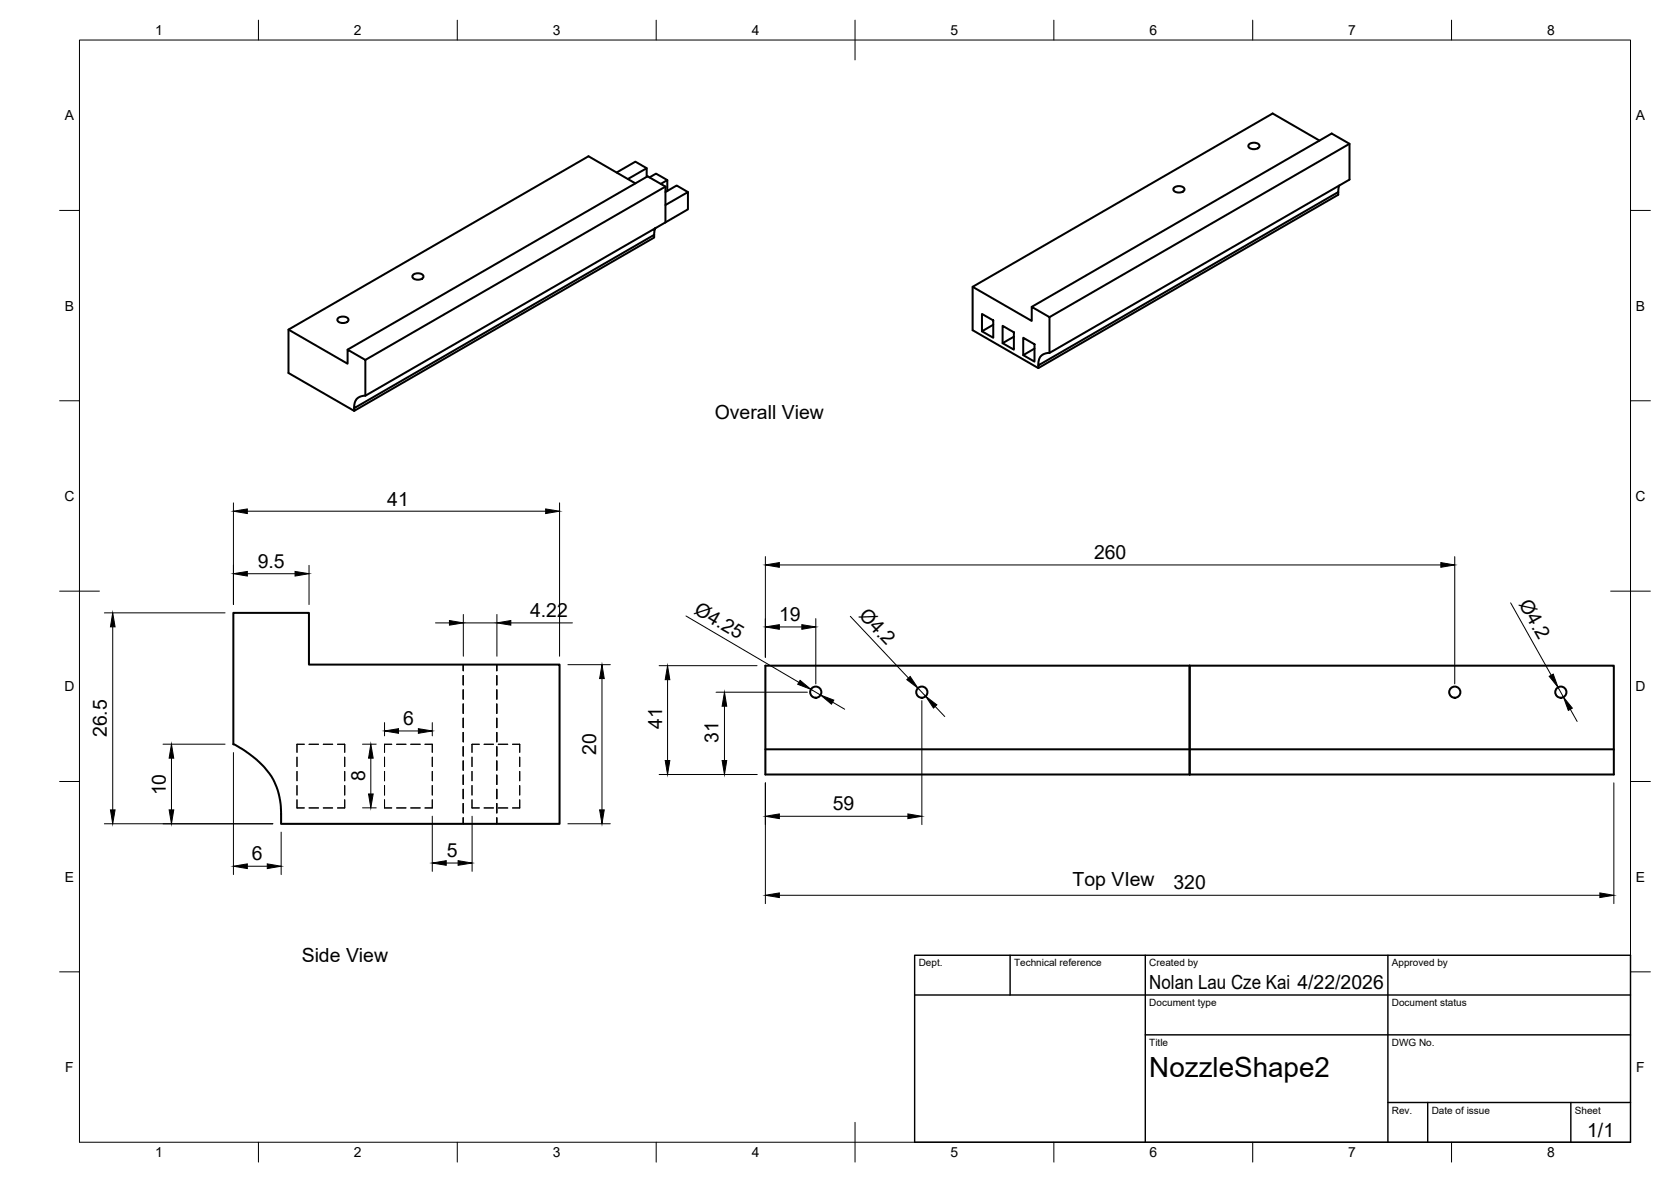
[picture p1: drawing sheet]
<svg xmlns="http://www.w3.org/2000/svg" width="420mm" height="297mm" viewBox="0 0 420 297" stroke-linecap="round" stroke-linejoin="round" font-family="sans-serif">
<!-- layer: Visible -->
<g fill="none" stroke="#000" stroke-width=".51">
<path d="M314 36.3a1.83 1.83 0 0 1 2.7 .3 1.57 1.57 0 0 1-2.7 .4l-.1-.4zM331.8 35.3l-11.8-6.8-75.4 43.6v10.9l16.5 9.5 75.4-43.6v-.6M339.3 36.1l-75.4 43.6M159.8 46.1l-11.8-6.8-75.5 43.5v10.9l16.5 9.6M162.6 44.4v-2.1l-4.7 2.7M162.6 42.3l-2.8-1.7-4.8 2.8M163.3 44.6l1.7-1 2.8 1.7M164.5 59v.7l-75.5 43.6v-.7M166.1 46.2l1.7-.9v2.7M167.3 55.9l-75.4 43.5-1.1 .2-.7 .3-.8 .9-.3 1.8 75.5-43.6 .2-1.6M167.3 55.9v-9l-4.5-2.6-75.4 43.6M167.3 51.5l5.7-3.2v4.3l-5.7 3.3"/>
<path d="M167.3 48.3l2.8-1.7 2.9 1.7M167.3 46.9l-75.4 43.6M295.2 47.2a1.83 1.83 0 0 1 2.6 .3 1.57 1.57 0 0 1-2.6 .4l-.2-.4zM336.5 48.3l-75.4 43.5 .2-1.6 .3-.6 .6-.5 1.7-.4 75.4-43.6v-9l-4.5-2.5-75.4 43.5M336.7 46.6l-.2 1.7M103.8 69.1a1.83 1.83 0 0 1 2.7 .3 1.57 1.57 0 0 1-2.7 .5l-.1-.5zM244.6 72.1l14.8 8.6v-3.6l4.5 2.6v9M246.9 78.9l2.8 1.6v4.4l-2.8-1.6zM72.5 82.8l14.9 8.6v-3.5l4.5 2.6v8.9M85 80a1.83 1.83 0 0 1 2.6 .2 1.57 1.57 0 0 1-2.6 .5l-.2-.5zM249.7 81.6l-2.8 1.7M252.1 81.9l2.8 1.6v4.4l-2.8-1.7z"/>
<path d="M254.9 84.6l-2.8 1.6M257.3 84.9l2.8 1.6v4.4l-2.8-1.7zM260.1 87.6l-2.8 1.6M261.1 91.8v.7M58.7 154h19v13h63v40h-70l-.1-4.4-.3-2.1-.7-2.6-1.3-2.7-2.1-2.7-1.9-1.8-2.9-2.2-2.7-1.5zM192.4 167.3h213.4v27.3h-213.4zM299.1 167.3v27.3M192.4 188.3h213.4"/>
<circle cx="205.1" cy="173.9" r="1.41"/>
<circle cx="231.8" cy="173.9" r="1.41"/>
<circle cx="365.8" cy="173.9" r="1.41"/>
<circle cx="392.5" cy="173.9" r="1.41"/>
</g>
<!-- layer: Hidden -->
<g fill="none" stroke="#000" stroke-width=".25">
<path d="M116.4 167v1.6M116.4 169.8v2.3M116.4 173.3v2.4M116.4 176.9v2.4M116.5 167v1.6M116.5 169.8v2.3M116.5 173.3v2.4M116.5 176.9v2.4M124.9 167v1.6M124.9 169.8v2.3M124.9 173.3v2.4M124.9 176.9v2.4"/>
<path d="M74.7 190.3v2.3M74.7 193.9v2.3M74.7 197.4v2.4M76.5 187h-1.8v2.1M77.7 187h2.4M81.3 187h2.4M84.9 187h1.8v2.1M86.7 190.3v2.3M86.7 193.9v2.3M86.7 197.4v2.4M96.7 190.3v2.3M96.7 193.9v2.3"/>
<path d="M96.7 197.4v2.4M98.5 187h-1.8v2.1M99.7 187h2.4M103.3 187h2.4M106.8 187h1.9v2.1M108.7 190.3v2.3M108.7 193.9v2.3M108.7 197.4v2.4M116.4 180.5v2.4M116.4 184.1v2.3M116.4 187.6v2.4M116.4 191.2v2.4"/>
<path d="M116.4 194.8v2.4M116.4 198.3v2.4M116.5 180.5v2.4M116.5 184.1v2.3M116.5 187.6v2.4M116.5 191.2v2.4M116.5 194.8v2.4M116.5 198.3v2.4M118.7 190.3v2.3M118.7 193.9v2.3M118.7 197.4v2.4M120.5 187h-1.8v2.1"/>
<path d="M121.7 187h2.4M124.9 180.5v2.4M124.9 184.1v2.3M124.9 187.6v2.4M124.9 191.2v2.4M124.9 194.8v2.4M124.9 198.3v2.4M125.3 187h2.4M128.9 187h1.8v2.1M130.7 190.3v2.3M130.7 193.9v2.3M130.7 197.4v2.4"/>
<path d="M74.7 201v2h1.8M77.7 203h2.4M81.3 203h2.4M86.7 201v2h-1.8M96.7 201v2h1.8M99.7 203h2.4M103.3 203h2.4M108.7 201v2h-1.9M116.4 201.9v2.4M116.4 205.5v1.5M116.5 201.9v2.4M116.5 205.5v1.5"/>
<path d="M118.7 201v2h1.8M121.7 203h2.4M124.9 201.9v2.4M124.9 205.5v1.5M125.3 203h2.4M130.7 201v2h-1.8"/>
</g>
<!-- layer: BORDER -->
<g fill="none" stroke="#000" stroke-width=".25">
<path d="M20 10.1h390v276.9h-390zM65 5.1v5M115 5.1v5M165 5.1v5M215 5.1v10M265 5.1v5M315 5.1v5M365 5.1v5M15 52.9h5M410 52.9h5M15 100.7h5M410 100.7h5"/>
<path d="M15 148.6h10M405 148.6h10M15 196.4h5M410 196.4h5M15 244.2h5M410 244.2h5M65 287v5M115 287v5M165 287v5M215 282.1v9.9M265 287v5M315 287v5"/>
<path d="M365 287v5"/>
</g>
<!-- layer: TITLEBLOCK -->
<path d="M230 240.1h180v46.9h-180zM230 250h180M254 240.1v9.9M288 240.1v46.9M349 240.1v46.9M288 260.1h122M349 277.1h61M359 277.1v9.9M395 277.1v9.9" fill="none" stroke="#000" stroke-width=".36"/>
<!-- layer: FD_Dimensions -->
<g fill="none" stroke="#000" stroke-width=".25">
<path d="M58.7 126.4v25.5M62.2 128.5h75M140.7 126.4v38.5M192.4 139.9v25.3M365.8 139.9v32M26.2 154h30.4M28.3 157.5v46M62.2 144.2h12M77.7 142.1v9.8M109.5 156.5h3.5M116.5 154.4v10.5M116.5 156.5h8.4"/>
<path d="M124.9 154.4v10.5M128.4 156.5h15.5M172.5 154.8l28.4 16.7M196 142h166.3M196 157.6h5.6M205.1 155.5v16.4M213.8 154.9l14.6 15.5M379.8 151.5l10.2 18.2M142.8 167h10.7M151.4 170.5v33M165.7 167.3h24.7M167.9 170.8v20.3"/>
<path d="M180 174h23M182.2 177.5v13.6M203.9 173.2l2.4 1.5M209.4 176.5l3 1.7M230.8 172.9l1.9 2.1M231.8 176.1v31.1M235.1 177.5l2.5 2.6M391.8 172.7l1.3 2.5M394.8 178.3l1.8 3M41 187h15.6M43.1 190.5v13M58.7 189.1v30.7"/>
<path d="M91.1 187h3.5M93.2 190.5v9M96.7 181.6v3.3M100.2 183.7h5M108.7 181.6v3.3M165.7 194.6h24.7M192.4 196.7v30.4M405.8 196.7v30.4M26.2 207h42.4M62.2 217.7h5M70.7 209.1v10.7M91.1 203h3.5"/>
<path d="M108.7 205.1v13.9M112.2 216.9h3M118.7 205.1v13.9M142.8 207h10.7M196 205.1h32.3M196 225h206.3"/>
</g>
<g fill="#000" stroke="#000" stroke-width=".25">
<path d="M58.7 128.5l3.5-.6v1.2zM137.2 127.9l3.5 .6-3.5 .6zM28.3 154l.6 3.5h-1.1zM58.7 144.2l3.5-.6v1.2zM74.2 143.6l3.5 .6-3.5 .6zM113 155.9l3.5 .6-3.5 .6zM124.9 156.5l3.5-.6v1.2zM192.4 142l3.6-.6v1.2zM192.4 157.6l3.6-.6v1.1zM201.6 157l3.5 .6-3.5 .5zM362.3 141.4l3.5 .6-3.5 .6zM151.4 167l.5 3.5h-1.1z"/>
<path d="M167.9 167.3l.5 3.5h-1.1zM182.2 174l.5 3.5h-1.1zM201.2 171l2.7 2.2-3.3-1.2zM206.3 174.7l3.4 1.2-.6 1.1zM228 170.8l.9-.8 1.9 2.9zM232.7 175l2.9 2.1-.9 .8zM389.5 170l1-.6 1.3 3.3zM393.1 175.2l2.3 2.8-1.1 .5zM43.1 187l.6 3.5h-1.2zM93.2 187l.6 3.5h-1.1zM92.7 199.5h1.1l-.6 3.5zM96.7 183.7l3.5-.6v1.2z"/>
<path d="M105.2 183.1l3.5 .6-3.5 .6zM167.3 191.1h1.1l-.5 3.5zM181.6 191.1h1.1l-.5 3.5zM27.8 203.5h1.1l-.6 3.5zM42.5 203.5h1.2l-.6 3.5zM58.7 217.7l3.5-.6v1.2zM67.2 217.1l3.5 .6-3.5 .6zM108.7 216.9l3.5-.6v1.2zM115.2 216.3l3.5 .6-3.5 .6zM150.8 203.5h1.1l-.5 3.5zM192.4 205.1l3.6-.6v1.2zM228.3 204.5l3.5 .6-3.5 .6z"/>
<path d="M192.4 225l3.6-.6v1.2zM402.3 224.4l3.5 .6-3.5 .6z"/>
</g>
<text font-size="7" x="289" y="270.6">NozzleShape2</text>
<g font-size="4.9">
<text x="179.7" y="105.4">Overall View</text>
<text x="97.4" y="127.1">41</text>
<text x="64.8" y="142.7">9.5</text>
<text x="275.1" y="140.5">260</text>
<text x="133.3" y="155.1">4.22</text>
<text x="174.3" y="154.1" transform="rotate(30 174.3 154.1)">Ø4.25</text>
<text x="215.8" y="154.7" transform="rotate(47 215.8 154.7)">Ø4.2</text>
<text x="381.8" y="151.8" transform="rotate(61 381.8 151.8)">Ø4.2</text>
<text x="195.9" y="156.1">19</text>
<text x="26.9" y="185.3" transform="rotate(-90 26.9 185.3)">26.5</text>
<text x="101.3" y="182.2">6</text>
<text x="166.5" y="183.3" transform="rotate(-90 166.5 183.3)">41</text>
<text x="149.9" y="189.7" transform="rotate(-90 149.9 189.7)">20</text>
<text x="180.7" y="186.7" transform="rotate(-90 180.7 186.7)">31</text>
<text x="91.8" y="196.4" transform="rotate(-90 91.8 196.4)">8</text>
<text x="41.7" y="199.9" transform="rotate(-90 41.7 199.9)">10</text>
<text x="209.4" y="203.7">59</text>
<text x="112.3" y="215.4">5</text>
<text x="63.4" y="216.2">6</text>
<text x="269.7" y="222.6">Top VIew</text>
<text x="295" y="223.5">320</text>
<text x="75.9" y="241.7">Side View</text>
<text x="289" y="248.5">Nolan Lau Cze Kai 4/22/2026</text>
<text x="399.1" y="285.7">1/1</text>
</g>
<g font-size="3.5">
<text x="39" y="8.8">1</text>
<text x="89" y="8.8">2</text>
<text x="139" y="8.8">3</text>
<text x="189" y="8.8">4</text>
<text x="239" y="8.8">5</text>
<text x="289" y="8.8">6</text>
<text x="339" y="8.8">7</text>
<text x="389" y="8.8">8</text>
<text x="16.3" y="30.2">A</text>
<text x="411.3" y="30.2">A</text>
<text x="16.3" y="78">B</text>
<text x="411.3" y="78">B</text>
<text x="16.2" y="125.9">C</text>
<text x="411.2" y="125.9">C</text>
<text x="16.2" y="173.7">D</text>
<text x="411.2" y="173.7">D</text>
<text x="16.3" y="221.6">E</text>
<text x="411.3" y="221.6">E</text>
<text x="16.4" y="269.4">F</text>
<text x="411.4" y="269.4">F</text>
<text x="39" y="290.8">1</text>
<text x="89" y="290.8">2</text>
<text x="139" y="290.8">3</text>
<text x="189" y="290.8">4</text>
<text x="239" y="290.8">5</text>
<text x="289" y="290.8">6</text>
<text x="339" y="290.8">7</text>
<text x="389" y="290.8">8</text>
</g>
<g font-size="2.5">
<text x="231" y="242.9">Dept.</text>
<text x="255" y="242.9">Technical reference</text>
<text x="289" y="242.9">Created by</text>
<text x="350" y="242.9">Approved by</text>
<text x="289" y="252.8">Document type</text>
<text x="350" y="252.8">Document status</text>
<text x="289" y="262.9">Title</text>
<text x="350" y="262.9">DWG No.</text>
<text x="350" y="279.9">Rev.</text>
<text x="360" y="279.9">Date of issue</text>
<text x="396" y="279.9">Sheet</text>
</g>
</svg>
